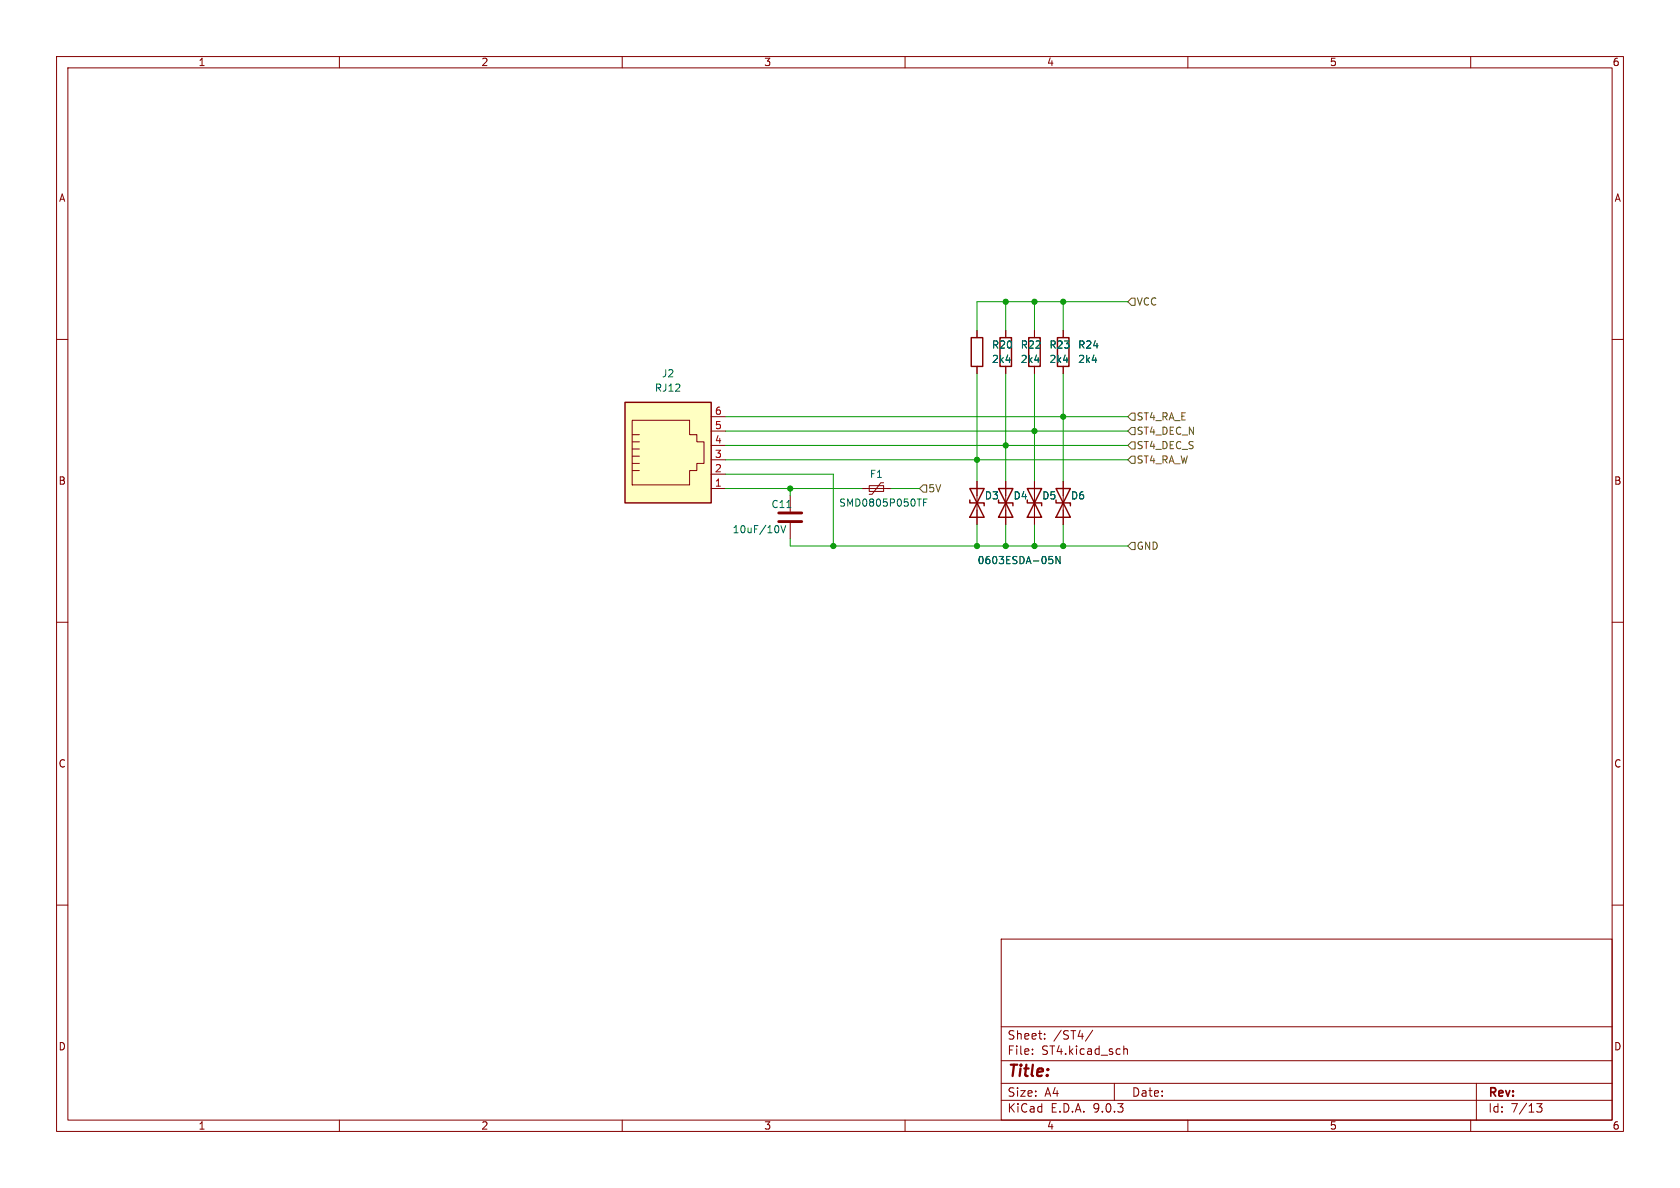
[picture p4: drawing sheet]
<svg xmlns="http://www.w3.org/2000/svg" width="297mm" height="210mm" viewBox="0 0 297 210" stroke-linecap="round" stroke-linejoin="round" font-family="sans-serif">
<g fill="none" stroke="#840000" stroke-width=".18">
<path d="M10 10h277v190h-277zM12 12h273v186h-273zM60 10v2M110 10v2M160 10v2M210 10v2M260 10v2M172.7 58.4v1.3M177.8 58.4v1.3M182.9 58.4v1.3M188 58.4v1.3M10 60h2"/>
<path d="M172.7 64.8v1.2M177.8 64.8v1.2M182.9 64.8v1.2M188 64.8v1.2M285 60h2M139.7 87.6v2.8M139.7 92.5v2.8M152.4 86.4h5.1M153.7 85.9h2.5v1h-2.5zM156.2 85.3h-.5l-1.5 2.1h-.5M172.7 85.1v7.6M177.8 85.1v7.6"/>
<path d="M182.9 85.1v7.6M188 85.1v7.6M10 110h2M285 110h2M10 160h2M177 166h108v32h-108zM285 160h2M60 198v2M110 198v2M160 198v2M177 194.5h108M177 191.5h108"/>
<path d="M177 187.5h108M177 181.5h108M182.5 186.3v.1M182.5 185.5v.1M184.7 183.6v.1M184.7 182.8v.1M193.2 182.1l-1.3 2M197 191.5v3M198.7 184.9v1.5M198.7 185.5l.2-.1 .3 .1 .1 .9M210 198v2M260 198v2"/>
<path d="M261 191.5v6.5M271.7 195.1h.9l-.5 .6 .4 .1v.7l-.2 .1-.6-.1"/>
</g>
<path d="M171.7 59.7h2v5.1h-2zM176.8 59.7h2v5.1h-2zM181.9 59.7h2v5.1h-2zM186.9 59.7h2.1v5.1h-2.1zM171.4 86.4h2.6l-2.6 5h2.6zM171.4 88.4v.5h2.6v.5M176.5 86.4h2.6l-2.6 5h2.6zM176.5 88.4v.5h2.6v.5M181.6 86.4h2.5l-2.5 5h2.5zM181.6 88.4v.5h2.5v.5M186.7 86.4h2.5l-2.5 5h2.5zM186.7 88.4v.5h2.5v.5" fill="none" stroke="#840000" stroke-width=".25"/>
<path d="M137.6 93.2v.7M138.1 92.9l.4 1.3 .4-1.3M139.1 89.7h.7M163.3 88.8h.4M163.9 88.2h-.6v1.3M185.5 98.4h.6M185.6 98.9h.3l.2 .2-.1 .5h-.4M187.4 98.4v1.2l-.7-1.2v1.2" fill="none" stroke="#006464" stroke-width=".18"/>
<path d="M137.7 90.7h4M137.7 92.2h4" fill="none" stroke="#840000" stroke-width=".51"/>
<path d="M110.5 71.1h15.2v17.8h-15.2z" fill="#ffffc2"/>
<g fill="none" stroke="#840000" stroke-width=".18">
<path d="M172.7 58.4v1.3M177.8 58.4v1.3M182.9 58.4v1.3M188 58.4v1.3M111.8 78.1h1.2M111.8 79.4h1.2M111.8 74.3h10.1v2.5h1.3v1.3h1.3v3.8h-1.3v1.3h-1.3v2.5h-10.1zM111.8 76.8h1.2M125.7 73.7h2.6M125.7 76.2h2.6M125.7 78.7h2.6M172.7 64.8v1.2"/>
<path d="M177.8 64.8v1.2M182.9 64.8v1.2M188 64.8v1.2M111.8 80.6h1.2M111.8 81.9h1.2M111.8 83.2h1.2M125.7 81.3h2.6M125.7 83.8h2.6M125.7 86.4h2.6M172.7 85.1v2.5M172.7 90.2v2.5M177.8 85.1v2.5"/>
<path d="M177.8 90.2v2.5M182.9 85.1v2.5M182.9 90.2v2.5M188 85.1v2.5M188 90.2v2.5"/>
</g>
<path d="M110.5 71.1h15.2v17.8h-15.2z" fill="none" stroke="#840000" stroke-width=".25"/>
<path d="M200 52.7h.7v1.3h-.7l-.6-.7zM200 73h.7v1.3h-.7l-.6-.6zM200 75.6h.7v1.2h-.7l-.6-.6zM200 78.1h.7v1.3h-.7l-.6-.7zM163.2 85.7h.6v1.3h-.6l-.6-.6zM200 80.6h.7v1.3h-.7l-.6-.6zM200 95.9h.7v1.3h-.7l-.6-.7z" fill="none" stroke="#725600" stroke-width=".18"/>
<g fill="none" stroke="#009600" stroke-width=".18">
<path d="M177.8 53.3v5.1M182.9 53.3v5.1M188 53.3v5.1M199.4 53.3h-26.7v5.1M128.3 73.7h71.1M128.3 76.2h71.1M128.3 78.7h71.1M172.7 66v19.1M177.8 66v19.1M182.9 66v19.1M188 66v19.1M128.3 81.3h71.1"/>
<path d="M128.3 83.8h19v12.7M128.3 86.4h24.1M139.7 95.3v1.2h59.7M139.7 86.4v1.2M157.5 86.4h5.1M172.7 92.7v3.8M177.8 92.7v3.8M182.9 92.7v3.8M188 92.7v3.8"/>
</g>
<path d="M185.5 98.4h.6M185.6 98.9h.3l.2 .2-.1 .5h-.4M187.4 98.4v1.2l-.7-1.2v1.2" fill="none" stroke="#006464" stroke-width=".18"/>
<g fill="#009600" stroke="#009600" stroke-width=".18">
<circle cx="182.9" cy="76.2" r=".46"/>
<circle cx="177.8" cy="78.7" r=".46"/>
<circle cx="188" cy="96.5" r=".46"/>
<circle cx="188" cy="73.7" r=".46"/>
<circle cx="188" cy="53.3" r=".46"/>
<circle cx="172.7" cy="81.3" r=".46"/>
<circle cx="147.3" cy="96.5" r=".46"/>
<circle cx="139.7" cy="86.4" r=".46"/>
<circle cx="177.8" cy="96.5" r=".46"/>
<circle cx="172.7" cy="96.5" r=".46"/>
<circle cx="182.9" cy="96.5" r=".46"/>
<circle cx="177.8" cy="53.3" r=".46"/>
<circle cx="182.9" cy="53.3" r=".46"/>
</g>
<text font-size="2.8" fill="#840000" x="178" y="190.9">Title:</text>
<g font-size="2.1" fill="#840000">
<text x="178" y="184">Sheet:</text>
<text x="186.2" y="184">/ST4/</text>
<text x="178" y="186.7">File:</text>
<text x="184.1" y="186.7">ST4.kicad_sch</text>
<text x="178" y="196.9">KiCad</text>
<text x="178" y="194.1">Size:</text>
<text x="184.7" y="194.1">A4</text>
<text x="185.7" y="196.9">E.D.A.</text>
<text x="193.3" y="196.9">9.0.3</text>
<text x="200" y="194.1">Date:</text>
<text x="263" y="194.3">Rev:</text>
<text x="263" y="196.9">Id:</text>
<text x="267.1" y="196.9">7/13</text>
</g>
<g font-size="1.8" fill="#840000">
<text x="35" y="11.9">1</text>
<text x="85" y="11.9">2</text>
<text x="135" y="11.9">3</text>
<text x="185" y="11.9">4</text>
<text x="235" y="11.9">5</text>
<text x="285" y="11.9">6</text>
<text x="10.3" y="35.9">A</text>
<text x="285.3" y="35.9">A</text>
<text x="10.3" y="85.9">B</text>
<text x="285.3" y="85.9">B</text>
<text x="10.3" y="135.9">C</text>
<text x="285.3" y="135.9">C</text>
<text x="10.3" y="185.9">D</text>
<text x="285.3" y="185.9">D</text>
<text x="35" y="199.9">1</text>
<text x="85" y="199.9">2</text>
<text x="135" y="199.9">3</text>
<text x="185" y="199.9">4</text>
<text x="235" y="199.9">5</text>
<text x="285" y="199.9">6</text>
</g>
<g font-size="1.8" fill="#725600">
<text x="200.9" y="54.2">VCC</text>
<text x="200.9" y="74.5">ST4_RA_E</text>
<text x="200.9" y="77.1">ST4_DEC_N</text>
<text x="200.9" y="82.1">ST4_RA_W</text>
<text x="200.9" y="79.6">ST4_DEC_S</text>
<text x="164" y="87.2">5V</text>
<text x="200.9" y="97.4">GND</text>
</g>
<g font-size="1.8" fill="#006464">
<text x="175.3" y="64.4">2k4</text>
<text x="175.3" y="61.8">R20</text>
<text x="180.3" y="64.4">2k4</text>
<text x="180.3" y="61.8">R22</text>
<text x="185.4" y="64.4">2k4</text>
<text x="185.4" y="61.8">R23</text>
<text x="190.5" y="64.4">2k4</text>
<text x="190.5" y="61.8">R24</text>
<text x="115.7" y="69.4">RJ12</text>
<text x="116.9" y="66.9">J2</text>
<text x="148.2" y="89.8">SMD0805P050TF</text>
<text x="153.7" y="84.7">F1</text>
<text x="174" y="88.5">D3</text>
<text x="179.1" y="88.5">D4</text>
<text x="184.2" y="88.5">D5</text>
<text x="189.2" y="88.5">D6</text>
<text x="129.4" y="94.5">10uF/10V</text>
<text x="136.3" y="90">C11</text>
<text x="172.7" y="99.9">0603ESDA-05N</text>
</g>
<g font-size="1.8" fill="#a90000">
<text x="126.3" y="73.4">6</text>
<text x="126.3" y="75.9">5</text>
<text x="126.3" y="78.5">4</text>
<text x="126.3" y="81">3</text>
<text x="126.3" y="83.6">2</text>
<text x="126.3" y="86.1">1</text>
</g>
</svg>
